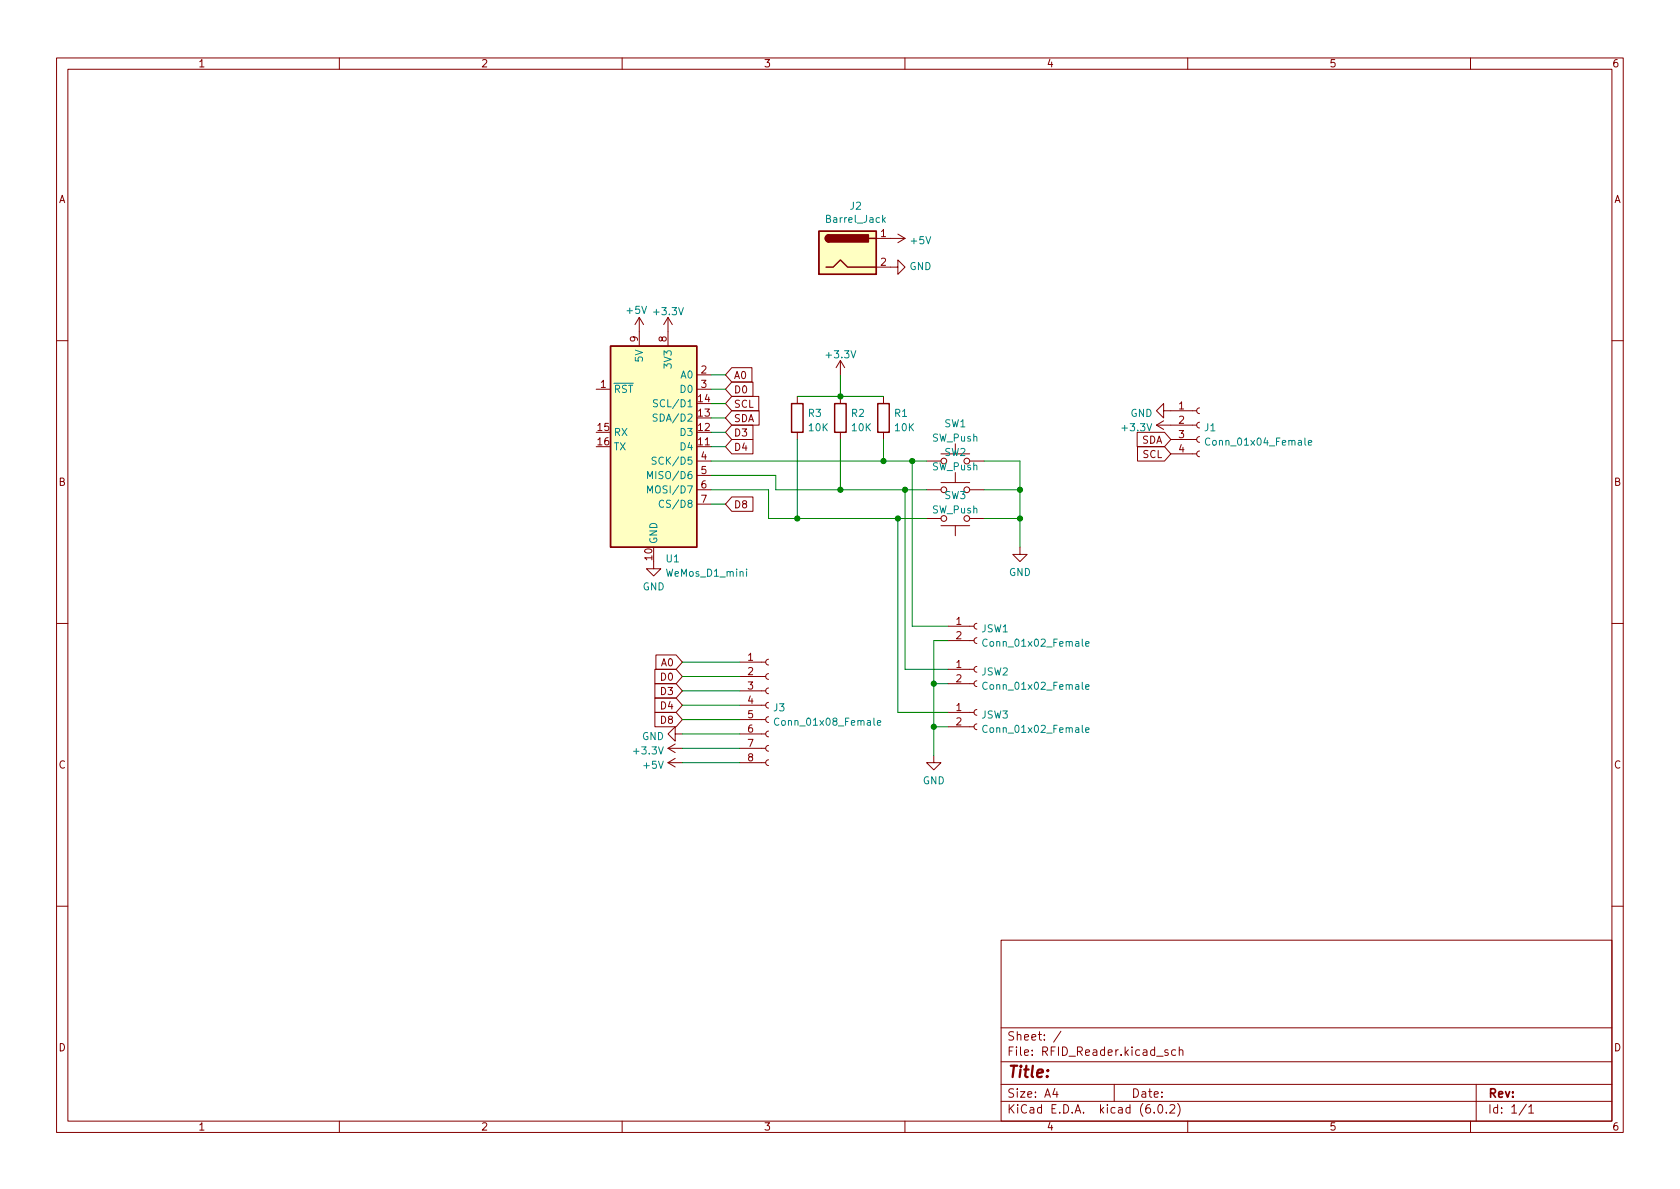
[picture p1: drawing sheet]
<svg xmlns="http://www.w3.org/2000/svg" width="297mm" height="210mm" viewBox="0 0 297 210" stroke-linecap="round" stroke-linejoin="round" font-family="sans-serif">
<g fill="none" stroke="#840000" stroke-width=".18">
<path d="M10 10.2h277v190.1h-277zM12 12.2h273v186.1h-273zM60 10.2v2M110 10.2v2M160 10.2v2M210 10.2v2M260 10.2v2M113 56.1v5.1M113 56.1l-.7 1.3M113 56.1l.8 1.3M118.1 56.1v5.1M118.1 56.1l-.8 1.3"/>
<path d="M118.1 56.1l.8 1.3M154.9 47.2h3.8v-1.2l1.3 1.2-1.3 1.3v-1.3M154.9 42.2h5.1M158.7 41.4l1.3 .8M160 42.2l-1.3 .7M10 60.2h2M105.4 68.8h2.5M123.2 68.8h2.5M123.2 79h2.5M123.2 66.3h2.5M129.4 70.1h4.8v2.5h-4.8l-1.1-1.2zM129.4 77.7h3.7v2.6h-3.7l-1.1-1.3z"/>
<path d="M129.4 75.2h3.7v2.5h-3.7l-1.1-1.3zM129.4 67.6h3.7v2.5h-3.7l-1.1-1.3zM129.4 65h3.5v2.6h-3.5l-1.1-1.3zM129.4 72.6h4.8v2.6h-4.8l-1.1-1.3zM141 70.1v1.3M141 76.4v1.3M148.6 63.7v2.6M148.6 70.1v1.3M148.6 76.4v1.3M148.6 63.7l-.8 1.3M148.6 63.7l.8 1.3M156.2 70.1v1.3"/>
<path d="M156.2 76.4v1.3M168.9 78.5v1.8M201.1 76.4h4.8l1.1 1.3-1.1 1.3h-4.8zM201.1 79h4.8l1.1 1.3-1.1 1.2h-4.8zM204.5 75.2h7.1M204.5 75.2l1.2 .7M205.7 72.6v-1.2l-1.2 1.2 1.2 1.3v-1.3h5.9M205.7 74.4l-1.2 .8M207 77.7h4.6M212.1 79.8l-.4 .1-.1 .4 .1 .3 .4 .2M212.1 77.2l-.4 .2-.1 .3 .1 .4 .4 .1M212.1 74.7l-.4 .1-.1 .4 .1 .3 .4 .2"/>
<path d="M212.1 72.1l-.4 .2-.1 .3 .1 .4 .4 .1M285 60.2h2M115.6 99.3v1.3h1.2l-1.2 1.2-1.3-1.2h1.3M123.2 81.5h2.5M123.2 86.6h2.5M123.2 84.1h2.5M123.2 89.1h2.5M129.4 87.9h3.7v2.5h-3.7l-1.1-1.3zM163.8 81.5h2.6M163.8 86.6h2.6M163.8 91.7h2.6M166.4 80.3h5"/>
<path d="M166.4 85.3h5M166.4 93h5M168.9 83.6v1.7M168.9 93v1.7M171.4 81.5h2.6M171.4 86.6h2.6M171.4 91.7h2.6M180.3 96.8v1.2h1.3l-1.3 1.3-1.2-1.3h1.2M207 80.3h4.6M10 110.2h2M115.8 118.4h3.7l1.1 1.2-1.1 1.3h-3.7zM116 115.8h3.5l1.1 1.3-1.1 1.3h-3.5z"/>
<path d="M130.8 119.6h4.6M130.8 117.1h4.6M135.9 119.1l-.4 .2-.1 .3 .1 .4 .4 .1M135.9 116.6l-.4 .1-.1 .4 .1 .3 .4 .2M167.6 113.3h4.6M167.6 110.7h4.6M167.6 118.4h4.6M172.7 112.8l-.3 .1-.2 .4 .2 .3 .3 .2M172.7 110.2l-.3 .2-.2 .3 .2 .4 .3 .1M172.7 117.9l-.3 .1-.2 .4 .2 .3 .3 .2M285 110.2h2M115.8 120.9h3.7l1.1 1.3-1.1 1.2h-3.7z"/>
<path d="M115.8 123.4h3.7l1.1 1.3-1.1 1.3h-3.7zM115.8 126h3.7l1.1 1.2-1.1 1.3h-3.7zM118.1 132.3l1.3 .8M118.1 132.3h2.5M118.1 134.9l1.3 .7M118.1 134.9h2.5M119.4 129.8v-1.3l-1.3 1.3 1.3 1.3v-1.3h1.2M119.4 131.6l-1.3 .7M119.4 134.1l-1.3 .8M130.8 132.3h4.6M130.8 134.9h4.6M130.8 129.8h4.6"/>
<path d="M130.8 127.2h4.6M130.8 124.7h4.6M130.8 122.2h4.6M135.9 134.4l-.4 .1-.1 .4 .1 .3 .4 .2M135.9 131.8l-.4 .2-.1 .3 .1 .4 .4 .1M135.9 129.3l-.4 .1-.1 .4 .1 .3 .4 .2M135.9 126.7l-.4 .2-.1 .3 .1 .4 .4 .2M135.9 124.2l-.4 .1-.1 .4 .1 .4 .4 .1M135.9 121.7l-.4 .1-.1 .4 .1 .3 .4 .2M165.1 133.6v1.3h1.3l-1.3 1.2-1.3-1.2h1.3M167.6 128.5h4.6M167.6 126h4.6"/>
<path d="M167.6 120.9h4.6M172.7 128l-.3 .2-.2 .3 .2 .4 .3 .1M172.7 125.5l-.3 .1-.2 .4 .2 .3 .3 .2M172.7 120.4l-.3 .1-.2 .4 .2 .4 .3 .1M10 160.2h2M177 166.3h108v32h-108zM285 160.2h2M60 198.3v2M110 198.3v2M160 198.3v2M177 194.8h108M177 191.8h108"/>
<path d="M177 187.8h108M177 181.8h108M186.5 192.5l-.4 1h1M186.9 193v1M187.6 182.4l-1.3 1.9M197 191.8v3M204.1 196.7v.1M204.9 195.4l.2-.1a.81 .81 0 0 1 .6 .7 .81 .81 0 0 1-.3 .8h-.2a.81 .81 0 0 1-.6-.6 .81 .81 0 0 1 .3-.8zM206.2 196.7v.1M206.5 185.7l-.4-.1-.2 .2 .1 .3 .5 .1v.4h-.6M206.9 195.5l.5-.2 .2 .2 .1 .3-.9 1h.9M207.9 185.7l-.5-.1-.3 .3v.4l.2 .3h.6"/>
<path d="M208.2 195.1a1.72 1.72 0 0 1 0 2.3M208.5 185.8l.2-.2 .4 .1v.9M208.5 185.1v1.5M210 198.3v2M260 198.3v2M261 191.8v6.5M269.9 195.3l-1.3 1.9M270.3 195.8l.4-.5v1.5M270.3 196.8h.9"/>
<circle cx="166.9" cy="91.7" r=".51"/>
<circle cx="166.9" cy="81.5" r=".51"/>
<circle cx="166.9" cy="86.6" r=".51"/>
<circle cx="170.9" cy="91.7" r=".51"/>
<circle cx="170.9" cy="81.5" r=".51"/>
<circle cx="170.9" cy="86.6" r=".51"/>
</g>
<g fill="none" stroke="#008484" stroke-width=".18">
<path d="M156.2 38.8l.3 .5M156.5 38.5l-.4 .5M116.2 73.3l-.5-.1-.2 .1v.4l.6 .2 .1 .3-.2 .3-.5-.1M116.3 70.7h-.5l-.2 .1v.4l.5 .2 .2 .3-.3 .2h-.5M213.9 77.6a.6 .6 0 0 0-.8 .4 .6 .6 0 0 0 .6 .7l.2-.1M231.3 78.3l.6-.1v-.3h-.4l-.2 .2 .1 .6h.5M114.5 84.6v-1.2l.4 .9 .4-.9v1.2M114.5 87.2v-1.3l.4 .9 .4-.9v1.3M116 80.9l-.5-.1-.2 .2v.3l.6 .3 .1 .3-.2 .2-.5-.1M117.3 88.6a.6 .6 0 0 0-.8 .4 .6 .6 0 0 0 .6 .7l.2-.1M132 100.6v.2M132 101.1v.8"/>
<path d="M174.5 113.1a.6 .6 0 0 0-.8 .5 .6 .6 0 0 0 .6 .7l.2-.1M192 113.9l.6-.2-.1-.2-.4-.1-.1 .2v.6h.5M137.7 127.1a.6 .6 0 0 0-.8 .4 .6 .6 0 0 0 .6 .8l.2-.2M155.1 127.8l.6-.1v-.2l-.4-.1-.2 .2 .1 .6h.5M174.5 128.4a.6 .6 0 0 0-.8 .4 .6 .6 0 0 0 .6 .7l.2-.1M174.5 120.8a.6 .6 0 0 0-.8 .4 .6 .6 0 0 0 .6 .7l.2-.1M192 129.1l.6-.1-.1-.3h-.4l-.1 .2v.6h.5M192 121.5l.6-.1-.1-.3h-.4l-.1 .1v.6h.5"/>
</g>
<g fill="#ffffc2" stroke="#ffffc2" stroke-width=".18">
<path d="M107.9 61.2h15.3v35.6h-15.3z"/>
<path d="M144.8 40.9h10.1v7.6h-10.1z"/>
</g>
<path d="M144.8 40.9h10.1v7.6h-10.1zM146 47.2h1.3l1.3-1.2 1.3 1.2h5M146.6 41.5a.64 .64 0 0 0-.7 .7 .64 .64 0 0 0 .7 .6M153.7 42.2h1.2M107.9 61.2h15.3v35.6h-15.3zM140 71.4h2v5h-2zM147.6 71.4h2v5h-2zM155.2 71.4h2v5h-2z" fill="none" stroke="#840000" stroke-width=".25"/>
<g fill="#840000" stroke="#840000" stroke-width=".25">
<path d="M146.1 41.7l.5-.2v1.3a.64 .64 0 0 1-.6-.4 .64 .64 0 0 1 .1-.7z"/>
<path d="M146.6 41.5h6.9v1.3h-6.9z"/>
</g>
<g fill="none" stroke="#008400" stroke-width=".18">
<path d="M125.7 66.3h2.6M125.7 68.8h2.6M125.7 71.4h2.6M125.7 76.4h2.6M125.7 73.9h2.6M125.7 79h2.6M141 70.1h15.2M141 77.7v14M148.6 66.3v3.8M148.6 77.7v8.9M156.2 77.7v3.8M125.7 86.6h10.2v5.1h27.9"/>
<path d="M125.7 84.1h11.5v2.5h26.6M125.7 81.5h38.1M125.7 89.1h2.6M158.7 91.7v34.3h8.9M160 86.6v31.8h7.6M161.3 81.5v29.2h6.3M174 91.7h6.3M174 86.6h6.3M174 81.5h6.3v15.3M120.6 119.6h10.2M120.6 117.1h10.2M167.6 113.3h-2.5v20.3"/>
<path d="M120.6 134.9h10.2M120.6 124.7h10.2M120.6 129.8h10.2M120.6 132.3h10.2M120.6 127.2h10.2M120.6 122.2h10.2M165.1 128.5h2.5M165.1 120.9h2.5"/>
</g>
<g fill="#008400" stroke="#008400" stroke-width=".18">
<circle cx="160" cy="86.6" r=".46"/>
<circle cx="158.7" cy="91.7" r=".46"/>
<circle cx="148.6" cy="70.1" r=".46"/>
<circle cx="156.2" cy="81.5" r=".46"/>
<circle cx="161.3" cy="81.5" r=".46"/>
<circle cx="180.3" cy="91.7" r=".46"/>
<circle cx="180.3" cy="86.6" r=".46"/>
<circle cx="165.1" cy="120.9" r=".46"/>
<circle cx="165.1" cy="128.5" r=".46"/>
<circle cx="148.6" cy="86.6" r=".46"/>
<circle cx="141" cy="91.7" r=".46"/>
</g>
<text font-size="2.8" fill="#840000" x="178" y="190.6">Title:</text>
<g font-size="2.1" fill="#840000">
<text x="178" y="184">Sheet: /</text>
<text x="178" y="186.7">File: RFID_Reader.kicad_sch</text>
<text x="178" y="196.9">KiCad E.D.A. kicad (6.0.2)</text>
<text x="178" y="194.1">Size: A4</text>
<text x="200" y="194.1">Date:</text>
<text x="263" y="194.1">Rev:</text>
<text x="263" y="196.9">Id: 1/1</text>
</g>
<g font-size="1.8" fill="#840000">
<text x="35" y="11.9">1</text>
<text x="85" y="11.9">2</text>
<text x="135" y="11.9">3</text>
<text x="185" y="11.9">4</text>
<text x="235" y="11.9">5</text>
<text x="285" y="11.9">6</text>
<text x="10.3" y="35.9">A</text>
<text x="285.3" y="35.9">A</text>
<text x="155.7" y="41.9">1</text>
<text x="155.7" y="47">2</text>
<text x="112.8" y="60.4" transform="rotate(-90 112.8 60.4)">9</text>
<text x="117.9" y="60.4" transform="rotate(-90 117.9 60.4)">8</text>
<text x="106.2" y="68.6">1</text>
<text x="123.5" y="71.1">14</text>
<text x="124" y="66">2</text>
<text x="124" y="68.6">3</text>
<text x="129.7" y="69.6">D0</text>
<text x="129.7" y="67">A0</text>
<text x="105.7" y="76.2">15</text>
<text x="123.5" y="76.2">12</text>
<text x="123.5" y="73.7">13</text>
<text x="129.7" y="72.1">SCL</text>
<text x="129.7" y="77.2">D3</text>
<text x="129.7" y="74.6">SDA</text>
<text x="208.4" y="72.4">1</text>
<text x="208.4" y="74.9">2</text>
<text x="208.4" y="77.5">3</text>
<text x="105.7" y="78.7">16</text>
<text x="123.5" y="78.7">11</text>
<text x="124" y="81.3">4</text>
<text x="124" y="83.8">5</text>
<text x="129.7" y="79.7">D4</text>
<text x="201.8" y="78.4">SDA</text>
<text x="202" y="81">SCL</text>
<text x="208.4" y="80">4</text>
<text x="10.3" y="85.9">B</text>
<text x="124" y="86.4">6</text>
<text x="124" y="88.9">7</text>
<text x="129.7" y="89.9">D8</text>
<text x="285.3" y="85.9">B</text>
<text x="115.3" y="99" transform="rotate(-90 115.3 99)">10</text>
<text x="169.1" y="110.5">1</text>
<text x="169.1" y="113">2</text>
<text x="117" y="117.8">A0</text>
<text x="132.2" y="116.8">1</text>
<text x="132.2" y="119.4">2</text>
<text x="169.1" y="118.1">1</text>
<text x="117" y="122.9">D3</text>
<text x="117" y="125.4">D4</text>
<text x="117" y="120.4">D0</text>
<text x="132.2" y="121.9">3</text>
<text x="132.2" y="124.5">4</text>
<text x="169.1" y="125.7">1</text>
<text x="169.1" y="120.6">2</text>
<text x="117" y="128">D8</text>
<text x="132.2" y="127">5</text>
<text x="132.2" y="129.5">6</text>
<text x="169.1" y="128.3">2</text>
<text x="10.3" y="135.9">C</text>
<text x="132.2" y="132.1">7</text>
<text x="132.2" y="134.6">8</text>
<text x="285.3" y="135.9">C</text>
<text x="10.3" y="185.9">D</text>
<text x="285.3" y="185.9">D</text>
<text x="35" y="199.9">1</text>
<text x="85" y="199.9">2</text>
<text x="135" y="199.9">3</text>
<text x="185" y="199.9">4</text>
<text x="235" y="199.9">5</text>
<text x="285" y="199.9">6</text>
</g>
<g font-size="1.8" fill="#008484">
<text x="146.3" y="39.4">Barrel_Jack</text>
<text x="150.3" y="37.1">J2</text>
<text x="160.8" y="47.7">GND</text>
<text x="161.1" y="43.2">+5V</text>
<text x="110.9" y="55.5">+5V</text>
<text x="115.8" y="55.7">+3.3V</text>
<text x="113.7" y="63.9" transform="rotate(-90 113.7 63.9)">5V</text>
<text x="118.7" y="64.9" transform="rotate(-90 118.7 64.9)">3V3</text>
<text x="146.3" y="63.3">+3.3V</text>
<text x="108.5" y="69.5">~{RST}</text>
<text x="120.4" y="66.9">A0</text>
<text x="120.4" y="69.5">D0</text>
<text x="108.5" y="77.1">RX</text>
<text x="116.2" y="74.5">SDA/D2</text>
<text x="116.4" y="72">SCL/D1</text>
<text x="120.4" y="77.1">D3</text>
<text x="142.9" y="73.7">R3</text>
<text x="143.1" y="76.2">10K</text>
<text x="150.6" y="73.7">R2</text>
<text x="150.7" y="76.2">10K</text>
<text x="158.2" y="73.7">R1</text>
<text x="158.3" y="76.2">10K</text>
<text x="167" y="75.5">SW1</text>
<text x="198.6" y="76.2">+3.3V</text>
<text x="199.9" y="73.7">GND</text>
<text x="213" y="76.2">J1</text>
<text x="108.5" y="79.6">TX</text>
<text x="116.2" y="82.2">SCK/D5</text>
<text x="120.4" y="79.6">D4</text>
<text x="164.8" y="78.1">SW_Push</text>
<text x="164.8" y="83.2">SW_Push</text>
<text x="167" y="80.6">SW2</text>
<text x="213.8" y="78.8">Conn_01x04_Female</text>
<text x="115.4" y="84.7">MISO/D6</text>
<text x="115.4" y="87.2">MOSI/D7</text>
<text x="117.5" y="89.8">CS/D8</text>
<text x="167" y="88.2">SW3</text>
<text x="164.8" y="90.8">SW_Push</text>
<text x="116.2" y="96.3" transform="rotate(-90 116.2 96.3)">GND</text>
<text x="117.8" y="99.4">U1</text>
<text x="118" y="102">WeMos_D1_mini</text>
<text x="178.4" y="101.8">GND</text>
<text x="113.6" y="104.4">GND</text>
<text x="173.5" y="111.8">JSW1</text>
<text x="173.5" y="119.4">JSW2</text>
<text x="174.4" y="114.3">Conn_01x02_Female</text>
<text x="136.8" y="125.8">J3</text>
<text x="174.4" y="122">Conn_01x02_Female</text>
<text x="113.5" y="130.9">GND</text>
<text x="137.6" y="128.3">Conn_01x08_Female</text>
<text x="173.5" y="127">JSW3</text>
<text x="174.4" y="129.6">Conn_01x02_Female</text>
<text x="112.2" y="133.4">+3.3V</text>
<text x="113.9" y="135.9">+5V</text>
<text x="163.1" y="138.7">GND</text>
</g>
</svg>
